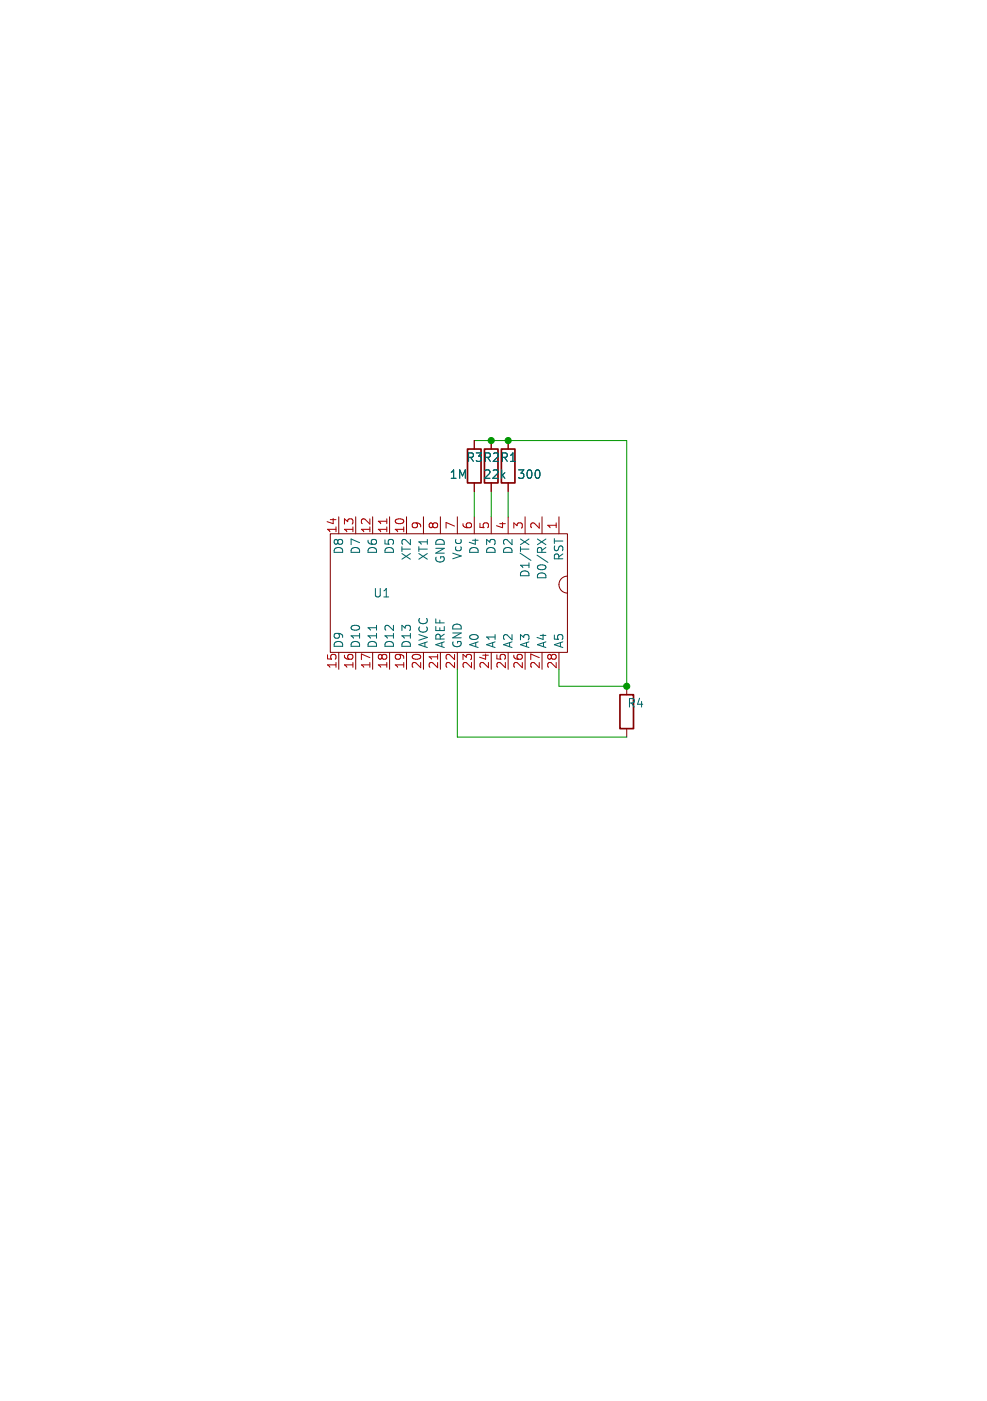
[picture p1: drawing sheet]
<svg xmlns="http://www.w3.org/2000/svg" width="148mm" height="210mm" viewBox="0 0 148 210" stroke-linecap="round" stroke-linejoin="round" font-family="sans-serif">
<path d="M70.1 67.3h2v5.1h-2zM72.6 67.3h2.1v5.1h-2.1zM75.2 67.3h2v5.1h-2zM93 104.1h2v5.1h-2z" fill="none" stroke="#840000" stroke-width=".25"/>
<g fill="none" stroke="#840000" stroke-width=".15">
<path d="M50.8 77.5v2.5M53.3 77.5v2.5M55.9 77.5v2.5M58.4 77.5v2.5M61 77.5v2.5M63.5 77.5v2.5M66 77.5v2.5M68.6 77.5v2.5M71.1 66v1.3M71.1 72.4v1.3M71.1 77.5v2.5M73.7 66v1.3"/>
<path d="M73.7 72.4v1.3M73.7 77.5v2.5M76.2 66v1.3M76.2 72.4v1.3M76.2 77.5v2.5M78.7 77.5v2.5M81.3 77.5v2.5M83.8 77.5v2.5M49.5 80h35.6v17.8h-35.6zM50.8 97.8v2.5M53.3 97.8v2.5M55.9 97.8v2.5"/>
<path d="M58.4 97.8v2.5M61 97.8v2.5M63.5 97.8v2.5M66 97.8v2.5M68.6 97.8v2.5M71.1 97.8v2.5M73.7 97.8v2.5M76.2 97.8v2.5M78.7 97.8v2.5M81.3 97.8v2.5M83.8 97.8v2.5M85.1 86.4a1.27 1.27 0 0 0-1.3 1.2 1.27 1.27 0 0 0 1.3 1.3"/>
<path d="M94 102.9v1.2M94 109.2v1.3"/>
</g>
<path d="M58 77.8v.7M65.6 98.1v.7" fill="none" stroke="#a90000" stroke-width=".15"/>
<path d="M56.5 93.7v.8M78 80.8l1.3 .8M79.3 80.8l-1.3 .8M80.6 80.8l1.3 .8M81.9 80.8l-1.3 .8" fill="none" stroke="#006464" stroke-width=".15"/>
<path d="M71.1 66h22.9v36.9h-10.2v-2.6M71.1 73.7v3.8M73.7 73.7v3.8M76.2 73.7v3.8M68.6 100.3v10.2h25.4" fill="none" stroke="#009600" stroke-width=".15"/>
<g fill="#009600" stroke="#009600" stroke-width=".15">
<circle cx="76.2" cy="66" r=".46"/>
<circle cx="73.7" cy="66" r=".46"/>
<circle cx="94" cy="102.9" r=".46"/>
</g>
<g font-size="1.8" fill="#006464">
<text x="67.3" y="72">1M</text>
<text x="69.9" y="69.4">R3</text>
<text x="72.4" y="69.4">R2</text>
<text x="72.4" y="72">22k</text>
<text x="74.9" y="69.4">R1</text>
<text x="77.5" y="72">300</text>
<text x="51.7" y="83.2" transform="rotate(-90 51.7 83.2)">D8</text>
<text x="54.2" y="83.2" transform="rotate(-90 54.2 83.2)">D7</text>
<text x="56.7" y="83.2" transform="rotate(-90 56.7 83.2)">D6</text>
<text x="59.3" y="83.2" transform="rotate(-90 59.3 83.2)">D5</text>
<text x="69.4" y="84" transform="rotate(-90 69.4 84)">Vcc</text>
<text x="72" y="83.2" transform="rotate(-90 72 83.2)">D4</text>
<text x="74.5" y="83.2" transform="rotate(-90 74.5 83.2)">D3</text>
<text x="77.1" y="83.2" transform="rotate(-90 77.1 83.2)">D2</text>
<text x="55.9" y="89.8">U1</text>
<text x="61.8" y="84.1" transform="rotate(-90 61.8 84.1)">XT2</text>
<text x="64.4" y="84.1" transform="rotate(-90 64.4 84.1)">XT1</text>
<text x="66.9" y="84.6" transform="rotate(-90 66.9 84.6)">GND</text>
<text x="79.6" y="86.7" transform="rotate(-90 79.6 86.7)">D1/TX</text>
<text x="82.1" y="87" transform="rotate(-90 82.1 87)">D0/RX</text>
<text x="84.7" y="84.2" transform="rotate(-90 84.7 84.2)">RST</text>
<text x="51.7" y="97.3" transform="rotate(-90 51.7 97.3)">D9</text>
<text x="54.2" y="97.3" transform="rotate(-90 54.2 97.3)">D10</text>
<text x="56.7" y="97.3" transform="rotate(-90 56.7 97.3)">D11</text>
<text x="59.3" y="97.3" transform="rotate(-90 59.3 97.3)">D12</text>
<text x="61.8" y="97.3" transform="rotate(-90 61.8 97.3)">D13</text>
<text x="64.4" y="97.3" transform="rotate(-90 64.4 97.3)">AVCC</text>
<text x="66.9" y="97.3" transform="rotate(-90 66.9 97.3)">AREF</text>
<text x="69.4" y="97.3" transform="rotate(-90 69.4 97.3)">GND</text>
<text x="72" y="97.3" transform="rotate(-90 72 97.3)">A0</text>
<text x="74.5" y="97.3" transform="rotate(-90 74.5 97.3)">A1</text>
<text x="77.1" y="97.3" transform="rotate(-90 77.1 97.3)">A2</text>
<text x="79.6" y="97.3" transform="rotate(-90 79.6 97.3)">A3</text>
<text x="82.1" y="97.3" transform="rotate(-90 82.1 97.3)">A4</text>
<text x="84.7" y="97.3" transform="rotate(-90 84.7 97.3)">A5</text>
<text x="94" y="106.3">R4</text>
</g>
<g font-size="1.8" fill="#a90000">
<text x="50.5" y="80.1" transform="rotate(-90 50.5 80.1)">14</text>
<text x="53.1" y="80.1" transform="rotate(-90 53.1 80.1)">13</text>
<text x="55.6" y="80.1" transform="rotate(-90 55.6 80.1)">12</text>
<text x="58.2" y="80.1" transform="rotate(-90 58.2 80.1)">11</text>
<text x="60.7" y="80.1" transform="rotate(-90 60.7 80.1)">10</text>
<text x="63.2" y="79.4" transform="rotate(-90 63.2 79.4)">9</text>
<text x="65.8" y="79.4" transform="rotate(-90 65.8 79.4)">8</text>
<text x="68.3" y="79.4" transform="rotate(-90 68.3 79.4)">7</text>
<text x="70.9" y="79.4" transform="rotate(-90 70.9 79.4)">6</text>
<text x="73.4" y="79.4" transform="rotate(-90 73.4 79.4)">5</text>
<text x="75.9" y="79.4" transform="rotate(-90 75.9 79.4)">4</text>
<text x="78.5" y="79.4" transform="rotate(-90 78.5 79.4)">3</text>
<text x="81" y="79.4" transform="rotate(-90 81 79.4)">2</text>
<text x="83.6" y="79.4" transform="rotate(-90 83.6 79.4)">1</text>
<text x="50.5" y="100.4" transform="rotate(-90 50.5 100.4)">15</text>
<text x="53.1" y="100.4" transform="rotate(-90 53.1 100.4)">16</text>
<text x="55.6" y="100.4" transform="rotate(-90 55.6 100.4)">17</text>
<text x="58.2" y="100.4" transform="rotate(-90 58.2 100.4)">18</text>
<text x="60.7" y="100.4" transform="rotate(-90 60.7 100.4)">19</text>
<text x="63.2" y="100.4" transform="rotate(-90 63.2 100.4)">20</text>
<text x="65.8" y="100.4" transform="rotate(-90 65.8 100.4)">21</text>
<text x="68.3" y="100.4" transform="rotate(-90 68.3 100.4)">22</text>
<text x="70.9" y="100.4" transform="rotate(-90 70.9 100.4)">23</text>
<text x="73.4" y="100.4" transform="rotate(-90 73.4 100.4)">24</text>
<text x="75.9" y="100.4" transform="rotate(-90 75.9 100.4)">25</text>
<text x="78.5" y="100.4" transform="rotate(-90 78.5 100.4)">26</text>
<text x="81" y="100.4" transform="rotate(-90 81 100.4)">27</text>
<text x="83.6" y="100.4" transform="rotate(-90 83.6 100.4)">28</text>
</g>
</svg>
